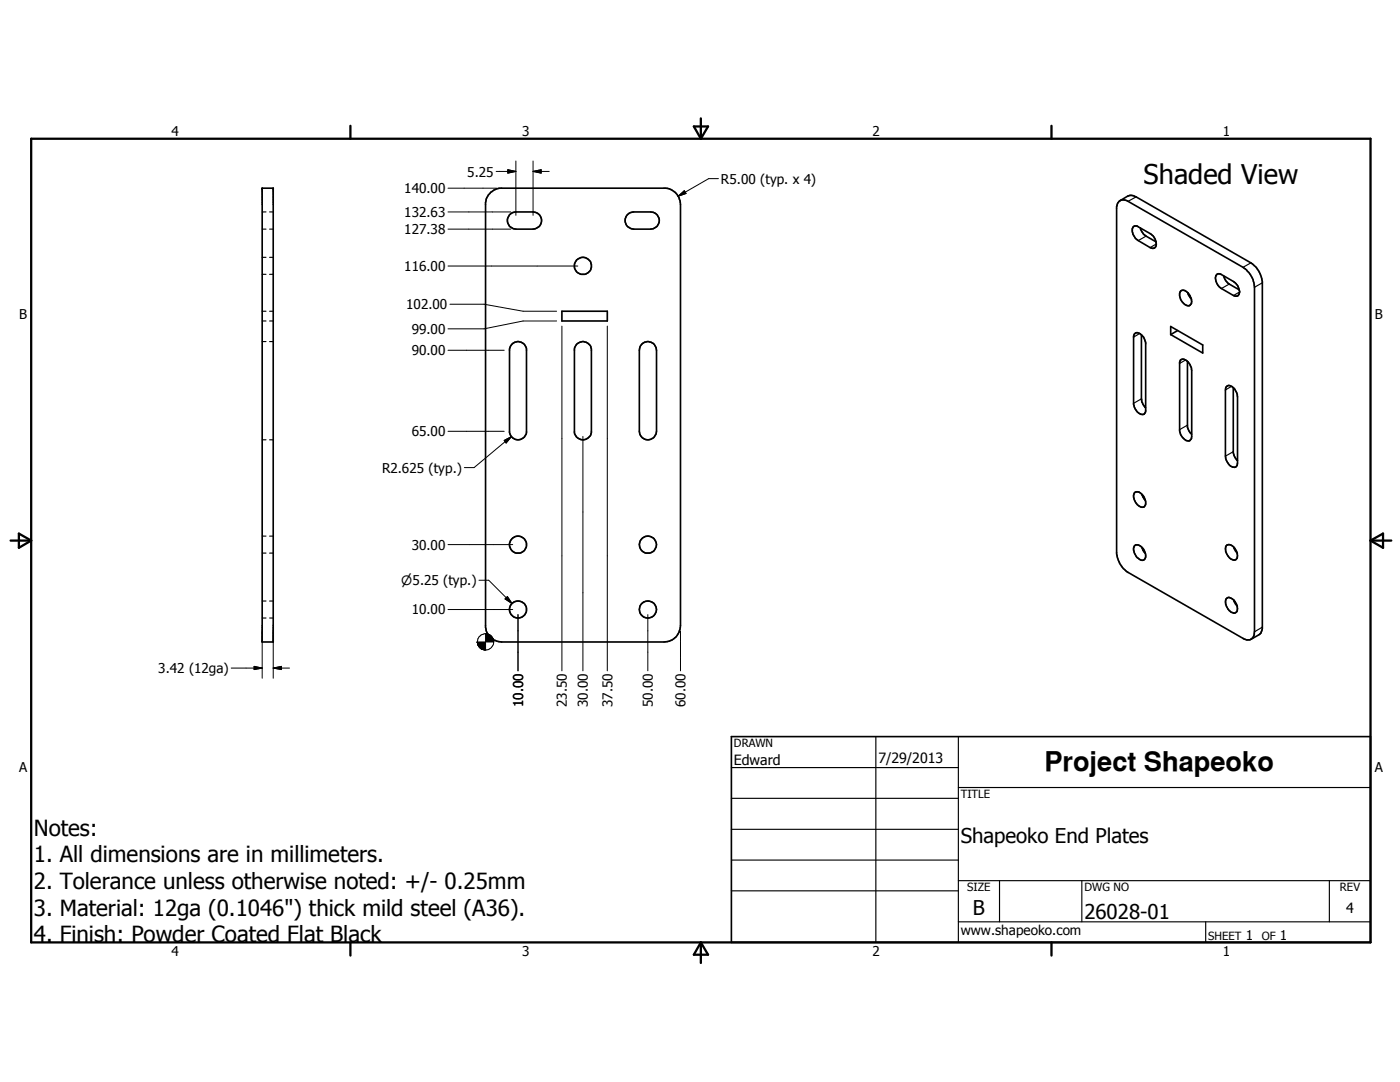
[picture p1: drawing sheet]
<svg xmlns="http://www.w3.org/2000/svg" width="279mm" height="216mm" viewBox="0 0 279 216" stroke-linecap="round" stroke-linejoin="round" font-family="sans-serif">
<g fill="none" stroke="#000" stroke-width=".33">
<path d="M52.3 37.5h2.2v90.6h-2.2zM98 38.4l.8-.6 1-.3h33.1a3.3 3.3 0 0 1 2.9 3.3v84a3.2 3.2 0 0 1-3.3 3.3h-32.4a3.3 3.3 0 0 1-3.2-2.9v-84.8l.3-.9zM101.6 42.9l.6-.4 .8-.2h3.4a1.71 1.71 0 0 1 1.7 1.7 1.71 1.71 0 0 1-1.7 1.7h-3.4a1.72 1.72 0 0 1-1.6-1 1.72 1.72 0 0 1 .2-1.8zM125.1 42.9l.6-.4 .7-.2h3.5a1.71 1.71 0 0 1 1.7 1.7 1.71 1.71 0 0 1-1.7 1.7h-3.5a1.72 1.72 0 0 1-1.5-1 1.72 1.72 0 0 1 .2-1.8zM223.3 40.2a1.38 1.38 0 0 1 1.8 0l23 13.1a5.1 5.1 0 0 1 2.3 4v68.8a1.4 1.4 0 0 1-.7 1.4 1.4 1.4 0 0 1-1.6-.1l-23-13.2a5.3 5.3 0 0 1-2.3-3.7v-69.3zM223.5 40l2-1 .8 .1 .4 .2 22.9 13.2a5.3 5.3 0 0 1 2.3 3.6v69.3l-.2 .9-.3 .2-1.7 1.1M226.1 45.3l.4-.2h.5l2.5 1.5a2.11 2.11 0 0 1 1 2.8l-.4 .2-.6-.2-2.3-1.4a2.25 2.25 0 0 1-1.1-2.5zM227.6 45.5l.6 1.2 2.5 1.6M235.6 58.1a1.04 1.04 0 0 1 1.6 .5 1.79 1.79 0 0 1 .4 2.2l-.1 .1a1.85 1.85 0 0 1-2-1.7l-.1-.6zM237.1 58.4l.6 1.2M242.8 54.8l.4-.2 .4 .1 2.6 1.5a2.36 2.36 0 0 1 1.1 2.5 .71 .71 0 0 1-1.1 .3l-2.4-1.4a2.24 2.24 0 0 1-1-2.8zM244.2 55l.8 1.4 2.3 1.4"/>
<path d="M102.2 68.7a1.72 1.72 0 0 1 2.9 .9v16.7a1.71 1.71 0 0 1-1.7 1.5 1.71 1.71 0 0 1-1.7-1.5v-16.7zM112.1 62.1h9.1v2h-9.1zM115.1 68.7a1.71 1.71 0 0 1 1.7-.5 1.71 1.71 0 0 1 1.2 1.4v16.7a1.71 1.71 0 0 1-1.7 1.5 1.71 1.71 0 0 1-1.7-1.5v-16.7zM128.1 68.7a1.74 1.74 0 0 1 1.8-.4 1.74 1.74 0 0 1 1.1 1.6v16.2a1.71 1.71 0 0 1-1.7 1.7 1.71 1.71 0 0 1-1.7-1.7v-16.2l.2-.8zM226.4 66.6a1.3 1.3 0 0 1 1.8 .7l.4 1.1v13.6a.78 .78 0 0 1-.6 .7 .78 .78 0 0 1-.8-.3 2.88 2.88 0 0 1-1-1.7v-13.6zM227.8 66.8v13a2.46 2.46 0 0 0 .8 1.6M233.6 65.2l6.4 3.6v1.6l-6.4-3.6zM235 66l-1.4 .8M235.6 71.8a1.52 1.52 0 0 1 2 1.2l.2 .9v13.2a.8 .8 0 0 1-.5 .9 .8 .8 0 0 1-1-.4l-.6-.7-.3-1v-13.6zM237 72.1v13.2l.5 1 .3 .4M244.8 77.1a1.33 1.33 0 0 1 1.8 1l.4 1.1v13.2a.81 .81 0 0 1-.6 .8 .81 .81 0 0 1-.9-.3 2.91 2.91 0 0 1-.9-1.9v-13.2zM246.1 77.3v13a2.8 2.8 0 0 0 .9 1.6"/>
<path d="M226.4 98.3a1.27 1.27 0 0 1 1.8 .7 1.85 1.85 0 0 1 .1 2.1 1.85 1.85 0 0 1-2-1.7l-.1-.6zM227.9 98.6l.7 1.2M226.4 108.9a1.27 1.27 0 0 1 1.8 .7 1.58 1.58 0 0 1 0 2.2 2.07 2.07 0 0 1-1.9-2.6zM227.9 109.2l.2 .7 .5 .5M244.8 108.8h.1a1.92 1.92 0 0 1 2.1 2.1 .81 .81 0 0 1-.6 .8 .81 .81 0 0 1-.9-.3 2.08 2.08 0 0 1-.7-2.6zM244.8 119.4a1.33 1.33 0 0 1 1.8 1 1.29 1.29 0 0 1-.2 1.9 2.23 2.23 0 0 1-1.6-2.9zM246.2 109.2l.7 1.2M246.2 119.7l.7 1.2M146 147h127.5v41h-127.5z"/>
<circle cx="116.3" cy="53.1" r="1.7"/>
<circle cx="103.4" cy="108.7" r="1.71"/>
<circle cx="129.3" cy="108.7" r="1.68"/>
<circle cx="103.4" cy="121.6" r="1.7"/>
<circle cx="129.3" cy="121.6" r="1.69"/>
</g>
<g fill="#000">
<circle cx="52.3" cy="37.5" r=".16"/>
<circle cx="54.5" cy="37.5" r=".16"/>
</g>
<g fill="none" stroke="#000" stroke-width=".23">
<path d="M226.7 39.3l-1.6 .9M52.3 42.3h.8M52.3 45.7h.8M52.3 54.7h.8M52.3 51.4h.8M53.8 42.3h.7M53.8 45.7h.7M53.8 54.7h.7M53.8 51.4h.7M228.7 47.1l-1.5 .9M230.8 48.7l-1.3 .7M245.3 56.7l-1.5 .9"/>
<path d="M247.4 58.3l-1.2 .7M249.6 52.5l-1.5 .8M251.9 56.4l-1.5 .9M52.3 62.1h.8M52.3 64.1h.8M52.3 68.2h.8M53.8 62.1h.7M53.8 64.1h.7M53.8 68.2h.7M227.5 66.5l-1.3 .8M227.8 79.6l-1.6 .9M236.6 71.8l-1.2 .7"/>
<path d="M245.8 77.1l-1.2 .7M52.3 87.8h.8M53.8 87.8h.7M237 84.8l-1.6 .9M246.1 90.1l-1.5 .9M52.3 110.4h.8M52.3 107h.8M52.3 119.9h.8M53.8 110.4h.7M53.8 107h.7M53.8 119.9h.7M52.3 123.3h.8"/>
<path d="M53.8 123.3h.7M251.9 125.1l-1.5 1M146 153.2h45.3M146 159.3h45.3M174.8 147v41M191.3 157.1h82.2M191.3 147v41M146 165.5h45.3M146 171.6h45.3M146 177.8h45.3M191.3 175.7h82.2M199.5 175.7v8.2"/>
<path d="M215.9 175.7v8.2M265.3 175.7v8.2M191.3 183.9h82.2M240.6 183.9v4.1"/>
</g>
<g fill="none" stroke="#000" stroke-width=".46">
<path d="M6.2 27.7h267.3v160.3h-267.3zM69.9 25.1v2.6M138.5 25.2h2.8l-1.4 2.5zM139.9 23.6v4.1M209.8 25.1v2.6M2.1 107.9h4.1M3.8 106.5l2.4 1.4-2.4 1.4zM273.5 107.9h4.2M273.5 107.9l2.5-1.4v2.8zM69.9 188v2.7M139.9 188v4.2M139.9 188l1.4 2.5h-2.8z"/>
<path d="M209.8 188v2.7"/>
</g>
<g fill="none" stroke="#000" stroke-width=".2">
<path d="M89.4 37.5h9.7M99 34.2h4M101.3 33.9l1.7 .3-1.7 .3zM103 32.1v10.9M106.4 34.2l1.6-.3v.6zM106.4 34.2h3.2M106.4 32.1v10.9M135.3 39.2l1.3-1.1 .3 .5zM143.4 35.6h-2l-6.1 3.6M89.4 53.1h25.9M89.4 45.7h12.5M89.4 42.3h12.5"/>
<path d="M89.4 69.9h11.2M89.8 60.7h6.8l7.8 1.4h6.7M111.1 64.1h-6.7l-7.8 1.5h-7.2M112.1 65.1v68.8M121.2 65.1v68.8M89.4 86.1h11.2M100.6 87.9l1.5-.8-1.1 1.3zM102.1 87.1l-7.5 6.2h-1.9M116.3 87.1v46.8M89.4 108.7h12.9M95.6 115.8h1.9l4.7 4.6M101.3 119l.9 1.4-1.4-.9z"/>
<path d="M46.1 133.3h6.2M50.7 133l1.6 .3-1.6 .3zM52.3 125.9v9.4M54.5 133.3l1.7-.3v.6zM54.5 133.3h3.3M54.5 125.9v9.4M89.4 121.6h12.9M95.2 128.1l.1 .5zM95.2 128.1l.2 .6zM95.2 128.1l.3 .8zM95.2 128.1l.5 1zM95.2 128.1l.6 1.2z"/>
<path d="M95.2 128.1l.8 1.4zM95.2 128.1l1 1.5-.2-.1zM95.2 128.1l1.2 1.5h-.2zM95.2 128.1l1.4 1.6-.2-.1zM95.2 128.1l1.7 1.6h-.3zM95.2 128.1h1.7v1.6zM96.9 126.4l.2 .1 1.4 1.6zM96.9 126.4l1.6 1.7h-1.6zM97.1 126.5h.3l1.1 1.6zM97.4 126.5l.2 .1 .9 1.5zM97.6 126.6l.2 .1 .7 1.4zM97.8 126.7l.7 1.4z"/>
<path d="M98 126.9l.5 1.2zM98.1 127l.4 1.1zM98.3 127.2l.2 .9zM98.4 127.4l.1 .7zM98.5 127.6v.5zM103.4 122.6v11.3M129.3 122.6v11.3M135.8 125.9v8"/>
<circle cx="96.9" cy="128.1" r="1.62"/>
</g>
<g fill="#000">
<path d="M101.3 33.9l1.7 .3-1.7 .3zM106.4 34.2l1.6-.3v.6zM135.3 39.2l1.3-1.1 .3 .5zM100.6 87.9l1.5-.8-1.1 1.3zM101.3 119l.9 1.4-1.4-.9zM50.7 133l1.6 .3-1.6 .3zM54.5 133.3l1.7-.3v.6zM95.2 128.1l.1 .5zM95.2 128.1l.2 .6zM95.2 128.1l.3 .8zM95.2 128.1l.5 1zM95.2 128.1l.6 1.2z"/>
<path d="M95.2 128.1l.8 1.4zM95.2 128.1l1 1.5-.2-.1zM95.2 128.1l1.2 1.5h-.2zM95.2 128.1l1.4 1.6-.2-.1zM95.2 128.1l1.7 1.6h-.3zM96.9 126.4l1.6 1.7h-1.6zM95.2 128.1h1.7v1.6zM98.5 127.6v.5zM98.4 127.4l.1 .7zM98.3 127.2l.2 .9zM98.1 127l.4 1.1zM98 126.9l.5 1.2z"/>
<path d="M97.8 126.7l.7 1.4zM97.6 126.6l.2 .1 .7 1.4zM97.4 126.5l.2 .1 .9 1.5zM97.1 126.5h.3l1.1 1.6zM96.9 126.4l.2 .1 1.4 1.6z"/>
</g>
<g font-size="5.4">
<text x="228.2" y="36.7">Shaded View</text>
<text x="208.4" y="153.8">Project Shapeoko</text>
</g>
<g font-size="4.4">
<text x="6.7" y="166.8">Notes:</text>
<text x="6.7" y="172.1">1. All dimensions are in millimeters.</text>
<text x="6.7" y="177.4">2. Tolerance unless otherwise noted: +/- 0.25mm</text>
<text x="6.7" y="182.8">3. Material: 12ga (0.1046&quot;) thick mild steel (A36).</text>
<text x="6.7" y="188">4. Finish: Powder Coated Flat Black</text>
</g>
<g font-size="4.1">
<text x="191.7" y="168.3">Shapeoko End Plates</text>
<text x="194.2" y="182.5">B</text>
<text x="216.4" y="183.4">26028-01</text>
</g>
<g font-size="2.8">
<text x="146.5" y="152.6">Edward</text>
<text x="175.3" y="152.2">7/29/2013</text>
<text x="268.6" y="182.1">4</text>
</g>
<g font-size="2.7">
<text x="34.2" y="27.1">4</text>
<text x="104.2" y="27.1">3</text>
<text x="174.1" y="27.1">2</text>
<text x="244.1" y="27.1">1</text>
<text x="93.3" y="35.2">5.25</text>
<text x="80.7" y="38.6">140.00</text>
<text x="143.9" y="36.7">R5.00 (typ. x 4)</text>
<text x="80.7" y="46.7">127.38</text>
<text x="80.7" y="43.3">132.63</text>
<text x="80.7" y="54.1">116.00</text>
<text x="3.8" y="63.7">B</text>
<text x="81.1" y="61.7">102.00</text>
<text x="274.4" y="63.7">B</text>
<text x="82.2" y="70.9">90.00</text>
<text x="82.2" y="66.6">99.00</text>
<text x="82.2" y="87">65.00</text>
<text x="76.2" y="94.4">R2.625 (typ.)</text>
<text x="82.2" y="109.7">30.00</text>
<text x="82.2" y="122.6">10.00</text>
<text x="31.6" y="134.3">3.42 (12ga)</text>
<text x="104.4" y="141.1" transform="rotate(-90 104.4 141.1)">10.00</text>
<text x="113.2" y="141.1" transform="rotate(-90 113.2 141.1)">23.50</text>
<text x="117.3" y="141.1" transform="rotate(-90 117.3 141.1)">30.00</text>
<text x="122.2" y="141.1" transform="rotate(-90 122.2 141.1)">37.50</text>
<text x="130.3" y="141.1" transform="rotate(-90 130.3 141.1)">50.00</text>
<text x="136.8" y="141.1" transform="rotate(-90 136.8 141.1)">60.00</text>
<text x="3.8" y="154.1">A</text>
<text x="274.4" y="154.1">A</text>
<text x="34.2" y="190.7">4</text>
<text x="104.2" y="190.7">3</text>
<text x="174.1" y="190.7">2</text>
<text x="191.7" y="186.5">www.shapeoko.com</text>
<text x="244.1" y="190.7">1</text>
<text x="248.6" y="187.5">1</text>
<text x="255.4" y="187.5">1</text>
</g>
<text font-size="2.6" x="80.1" y="116.8">⌀5.25 (typ.)</text>
<g font-size="2.3">
<text x="146.5" y="149.1">DRAWN</text>
<text x="191.7" y="159.3">TITLE</text>
<text x="193" y="177.9">SIZE</text>
<text x="216.4" y="177.9">DWG NO</text>
<text x="267.4" y="177.9">REV</text>
<text x="241.1" y="187.5">SHEET</text>
<text x="251.8" y="187.5">OF</text>
</g>
</svg>
